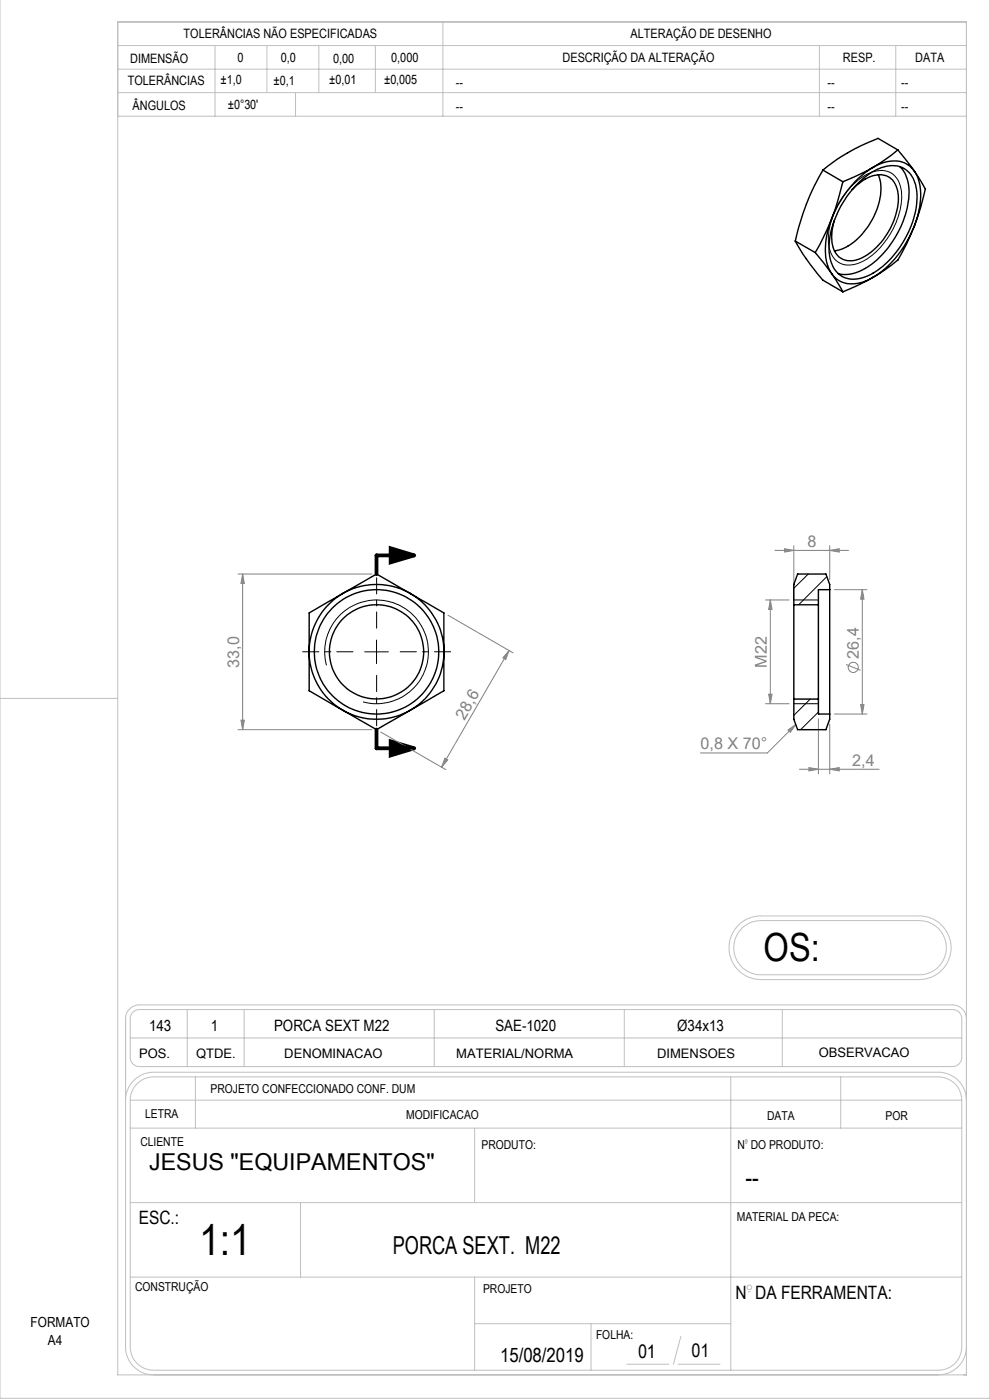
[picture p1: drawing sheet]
<svg xmlns="http://www.w3.org/2000/svg" width="210mm" height="297mm" viewBox="0 0 210 297" stroke-linecap="round" stroke-linejoin="round" font-family="sans-serif">
<g fill="none" stroke="#808080" stroke-width=".21">
<path d="M164.4 116.8h15.6M166.4 116.4l2 .4-2 .3zM168.4 115.8v11.5M176 116.8l2-.4v.7zM176 115.8v7.2M50.5 121.8h28.4M51.5 121.8l.3 2h-.7zM51.5 121.8v33M95 130.5l13.8 8M108 138l-14.3 24.8M108 138l-.7 1.9-.6-.3zM162.4 127.3h5"/>
<path d="M163.4 127.3v22M163.4 127.3l.4 2h-.7zM177 125.1h6.9M182.9 125.1l.4 2h-.7zM182.9 125.1v26.4M50.5 154.8h28.4M51.1 152.8h.7l-.3 2zM80.8 155.3l13.7 8M162.4 149.3h5M163.1 147.3h.7l-.4 2zM167.1 154.9l1.7-1.2-1.2 1.7zM168.8 153.7l-6 6h-14.2"/>
<path d="M173.6 152.5v11.7M176 153.6v10.6M177 151.5h6.9M179.5 141l3 1.2M182.6 149.5h.7l-.4 2zM94.4 160.9l.6 .3-1.3 1.6zM169.6 163.2h16.9M171.6 162.8l2 .4-2 .3zM176 163.2l2-.4v.7z"/>
<circle cx="181" cy="141.6" r="1.06"/>
</g>
<path d="M82.9 116.3l5 1.5-5 1.5zM82.9 157.3l5 1.4-5 1.6z" fill="none" stroke="#000" stroke-width=".8" stroke-linecap="butt"/>
<g fill="none" stroke="#c0c0c0" stroke-width=".21">
<path d="M210 -.1v296.7h-210v-296.6M25 4.7h180v287h-180zM25 9.7h180M25 19.6h180M25 14.7h180M45.6 9.7v15M56.6 9.7v9.9M62.7 19.6v5.1M67.6 9.7v9.9M79.6 9.7v9.9M93.9 4.7v20M173.8 9.7v15"/>
<path d="M190 9.7v15M25 24.7h180M0 148.2h25M156.7 196.2l.5-.5a6.7 6.7 0 0 1 4.2-1.4h33.6a6.8 6.8 0 0 1 6.8 6.8 6.8 6.8 0 0 1-6.8 6.7h-33.6a6.8 6.8 0 0 1-6.2-4.2 6.8 6.8 0 0 1 1.5-7.4zM157.4 196.9l.2-.2a5.6 5.6 0 0 1 3.8-1.4h33.6a5.8 5.8 0 0 1 5.7 5.7 5.8 5.8 0 0 1-5.7 5.8h-33.6a5.8 5.8 0 0 1-5.3-3.6 5.8 5.8 0 0 1 1.3-6.3zM28.3 214.7l1.1-.5h172.8a1.93 1.93 0 0 1 1.8 1.9v8.4a1.93 1.93 0 0 1-2 1.8h-172.4a1.92 1.92 0 0 1-2-2v-8.2a1.81 1.81 0 0 1 .7-1.4zM39.7 214.2v12.1M51.8 214.2v12.1M92.1 214.2v12.1M132.4 214.2v12.1M165.9 214.2v12.1M205 216.1a2.94 2.94 0 0 0-3-2.9h-172.4a2.94 2.94 0 0 0-3 2.9v69.6a6 6 0 0 0 6 6"/>
<path d="M26.6 233.4a6 6 0 0 1 6-5.9h166.5a6 6 0 0 1 5.9 5.9M27.6 233.4a4.9 4.9 0 0 1 5-4.9h166.5a4.9 4.9 0 0 1 4.9 4.9M27.6 233.4v52.3a4.9 4.9 0 0 0 5 5h166.5a4.9 4.9 0 0 0 4.9-5v-52.3M27.6 239.3h176.4M27.6 233.4h176.4M27.6 220.2h176.4M41.5 228.5v10.8M100.7 239.3v15.8M155 228.5v62.2M178.3 228.5v10.8M27.6 255.1h176.4M63.7 255.1v15.8"/>
<path d="M158.2 242.6h.2M27.6 270.9h176.4M100.7 270.9v19.8M158.7 274h.5M100.7 280.8h54.3M125.4 280.8v9.9M133 289.4h8.9M143.8 289.4h8.9M144.4 283.5l-1.6 5.9M205 285.7a6 6 0 0 1-5.9 6"/>
<circle cx="158.3" cy="242.1" r=".25"/>
<circle cx="159" cy="273.1" r=".5"/>
</g>
<path d="M180.7 39.4a8.6 8.6 0 0 1 7-3.2 4.7 4.7 0 0 1 3.5 5 16.7 16.7 0 0 1-8.7 14.5 4.5 4.5 0 0 1-5.7-1 8.9 8.9 0 0 1-.5-7.8 17.8 17.8 0 0 1 4.4-7.5zM77.4 138.3h5M79.9 135.8v5M168.4 127.3h5.2M69.3 141.1a11 11 0 0 1 9.6-13.8 11 11 0 0 1 11.9 11.9 11 11 0 0 1-13.8 9.7M168.4 149.3h5.2" fill="none" stroke="#000" stroke-width=".21"/>
<path d="M87.9 117.8h-8v4M79.9 154.8v3.9h8" fill="none" stroke="#000" stroke-width=".8"/>
<path d="M74.9 138.3h-10.7M79.9 133.3v-10.7M84.9 138.3h10.7M79.9 143.3v10.7" fill="none" stroke="#000" stroke-width=".21" stroke-dasharray="15.2 1.3 1.3 1.3" stroke-dashoffset="11.8"/>
<path d="M82.9 116.3l5 1.5-5 1.5zM82.9 157.3l5 1.4-5 1.6z" fill="#000"/>
<g fill="#808080">
<path d="M166.4 116.4l2 .4-2 .3zM176 116.8l2-.4v.7zM167.1 154.9l1.7-1.2-1.2 1.7zM171.6 162.8l2 .4-2 .3zM176 163.2l2-.4v.7z"/>
<path d="M94.4 160.9l.6 .3-1.3 1.6zM108 138l-.7 1.9-.6-.3z"/>
<path d="M51.1 152.8h.7l-.3 2zM51.5 121.8l.3 2h-.7z"/>
<path d="M163.1 147.3h.7l-.4 2zM163.4 127.3l.4 2h-.7z"/>
<path d="M182.9 125.1l.4 2h-.7zM182.6 149.5h.7l-.4 2z"/>
</g>
<g fill="none" stroke="#000" stroke-width=".3">
<path d="M174.6 36.1a50.7 50.7 0 0 0-5.9 15M174.6 36.1l4.2 2.5M178.8 38.6l-1.2 4.4-1.2 3.4M182.4 38.5a10 10 0 0 1 7.9-3.3 5.3 5.3 0 0 1 4.1 5 19.7 19.7 0 0 1-6.2 15.4 10.4 10.4 0 0 1-7.9 3.6 5.4 5.4 0 0 1-4.4-5.3 19.6 19.6 0 0 1 5.5-14.4zM185.2 35.5a21.9 21.9 0 0 0-8.8 10.9M185.2 35.5a7.3 7.3 0 0 1 7-.8l.8 .5 1 1.1M185.2 35.5l-2.4 1.3-4 1.8M186.3 37.1a11.2 11.2 0 0 1-1.3 9.5 12.5 12.5 0 0 1-7.4 6.5l-.6 .1M190.5 31.8l-4.3-2.5a41.4 41.4 0 0 0-11.6 6.8M190.5 31.8l-2.6 2-2.7 1.7M190.5 31.8l3.5 4.5M190.9 35.3a8.2 8.2 0 0 1 1.8 7.5 20.5 20.5 0 0 1-9.7 14.5 7 7 0 0 1-5.2 .7"/>
<path d="M194 36.3a11.7 11.7 0 0 1 .7 9.5l-.7 2.2M194 36.3l2.3 3.8-1 4-1.3 3.9M168.7 51.1a47.6 47.6 0 0 0 5.9 8.3l4.2 2.5M168.7 51.1l4.2 2.5M172.9 53.6l3.5 4.5M176.4 46.4l-1.6 3.7-1.9 3.5M176.4 46.4a15 15 0 0 0-.7 10.4l.7 1.3M176.4 58.1a5.5 5.5 0 0 0 6.6 1.8l2.2-1.1M176.4 58.1l2.4 3.8M180.8 40.2a7.9 7.9 0 0 1 6.6-3.1 4.1 4.1 0 0 1 3.1 4.2 15.2 15.2 0 0 1-7.9 13.5 4.1 4.1 0 0 1-6.1-3.8 10.6 10.6 0 0 1 .5-4.2M185.2 58.8l-3.6 1.9-2.8 1.2M194 48a22.3 22.3 0 0 1-8.8 10.8"/>
<path d="M194 48l-.9 1.8a28.4 28.4 0 0 1-2.8 5.5l-2.4 1.8-2.7 1.7M65.6 138.3a14.4 14.4 0 0 0 7.1 12.4M65.6 138.3v8.2l7.1 4.2M72.7 125.9a14.4 14.4 0 0 1 14.3 0M72.7 125.9a14.4 14.4 0 0 0-7.1 12.4M72.7 125.9l7.2-4.1 7.1 4.1M72.7 125.9l-7.1 4.1v8.3M87 125.9a14.4 14.4 0 0 1 7.2 12.4M87 125.9l7.2 4.1v8.3M94.2 138.3a14.2 14.2 0 0 1-7.2 12.4M94.2 138.3v8.2l-7.2 4.2M168.4 128.3v20"/>
<path d="M168.4 128.3h5.2M173.6 128.3v20M176 125.1v26.4M176 125.1v-1.1l-.8-2.2h-6l-.8 2.2v4.3M176 125.1h-2.4v3.2M72.7 150.7a14.4 14.4 0 0 0 14.3 0M72.7 150.7l7.2 4.1 7.1-4.1M168.4 148.3v4.3l.8 2.2h6l.8-2.2v-1.1M168.4 148.3h5.2M173.6 148.3v3.2h2.4"/>
<circle cx="79.9" cy="138.3" r="13.2"/>
<circle cx="79.9" cy="138.3" r="10"/>
</g>
<path d="M171.4 121.8l-3 3M175.4 122.3l-6 6M171.9 148.3l-3.5 3.5M173.6 151.1l-3.8 3.7" fill="none" stroke="#000" stroke-width=".21"/>
<text font-size="9.4" x="42.2" y="266.1">1:1</text>
<text font-size="8.2" x="162" y="203.8">OS:</text>
<text font-size="5.9" x="158.1" y="251.9">--</text>
<text font-size="5.3" x="83.3" y="265.9">PORCA SEXT. M22</text>
<text font-size="4.9" x="31.6" y="248.2">JESUS &quot;EQUIPAMENTOS&quot;</text>
<text font-size="4.2" x="106.1" y="288.9">15/08/2019</text>
<g font-size="4.1">
<text x="146.7" y="287.9">01</text>
<text x="135.3" y="288.1">01</text>
</g>
<g font-size="3.9">
<text x="29.4" y="259.7">ESC.:</text>
<text x="156" y="275.6">N DA FERRAMENTA:</text>
</g>
<g font-size="3.4" fill="#808080">
<text x="171.3" y="116">8</text>
<text x="50.7" y="141.6" transform="rotate(-90 50.7 141.6)">33,0</text>
<text x="162.6" y="141.6" transform="rotate(-90 162.6 141.6)">M22</text>
<text x="182.2" y="139.8" transform="rotate(-90 182.2 139.8)">26,4</text>
<text x="98.5" y="152.9" transform="rotate(-60 98.5 152.9)">28,6</text>
<text x="148.6" y="158.9">0,8 X 70°</text>
<text x="180.8" y="162.4">2,4</text>
</g>
<g font-size="3.3">
<text x="31.6" y="218.8">143</text>
<text x="44.7" y="218.8">1</text>
<text x="58.1" y="218.8">PORCA SEXT M22</text>
<text x="105.1" y="218.8">SAE-1020</text>
<text x="143.7" y="218.8">Ø34x13</text>
</g>
<g font-size="3">
<text x="6.5" y="281.4">FORMATO</text>
<text x="10.2" y="285.4">A4</text>
</g>
<g font-size="2.8">
<text x="29.5" y="224.4">POS.</text>
<text x="41.6" y="224.4">QTDE.</text>
<text x="60.3" y="224.4">DENOMINACAO</text>
<text x="96.8" y="224.4">MATERIAL/NORMA</text>
<text x="139.4" y="224.3">DIMENSOES</text>
<text x="173.7" y="224.2">OBSERVACAO</text>
</g>
<g font-size="2.7">
<text x="38.9" y="8.1">TOLERÂNCIAS NÃO ESPECIFICADAS</text>
<text x="133.8" y="8.1">ALTERAÇÃO DE DESENHO</text>
<text x="27.6" y="13.4">DIMENSÃO</text>
<text x="46.8" y="17.8">±1,0</text>
<text x="50.4" y="13.1">0</text>
<text x="58" y="18">±0,1</text>
<text x="59.6" y="13.2">0,0</text>
<text x="69.8" y="17.8">±0,01</text>
<text x="70.7" y="13.3">0,00</text>
<text x="81.5" y="17.9">±0,005</text>
<text x="83" y="13.2">0,000</text>
<text x="119.3" y="13.2">DESCRIÇÃO DA ALTERAÇÃO</text>
<text x="178.8" y="13.2">RESP.</text>
<text x="194.2" y="13.2">DATA</text>
<text x="27.1" y="18.1">TOLERÂNCIAS</text>
<text x="28.1" y="23.2">ÂNGULOS</text>
<text x="48.3" y="23.1">±0°30'</text>
<text x="96.7" y="18.5">--</text>
<text x="96.7" y="23.5">--</text>
<text x="175.5" y="18.5">--</text>
<text x="175.5" y="23.5">--</text>
<text x="191.1" y="18.5">--</text>
<text x="191.1" y="23.5">--</text>
</g>
<g font-size="2.6">
<text x="44.7" y="231.9">PROJETO CONFECCIONADO CONF. DUM</text>
<text x="30.8" y="237.2">LETRA</text>
<text x="86.2" y="237.3">MODIFICACAO</text>
<text x="162.7" y="237.6">DATA</text>
<text x="187.8" y="237.6">POR</text>
<text x="29.8" y="243.1">CLIENTE</text>
<text x="102.1" y="243.7">PRODUTO:</text>
<text x="156.4" y="243.7">N DO PRODUTO:</text>
<text x="156.3" y="259.1">MATERIAL DA PECA:</text>
<text x="28.7" y="273.8">CONSTRUÇÃO</text>
<text x="102.5" y="274.2">PROJETO</text>
<text x="126.4" y="284.1">FOLHA:</text>
</g>
</svg>
